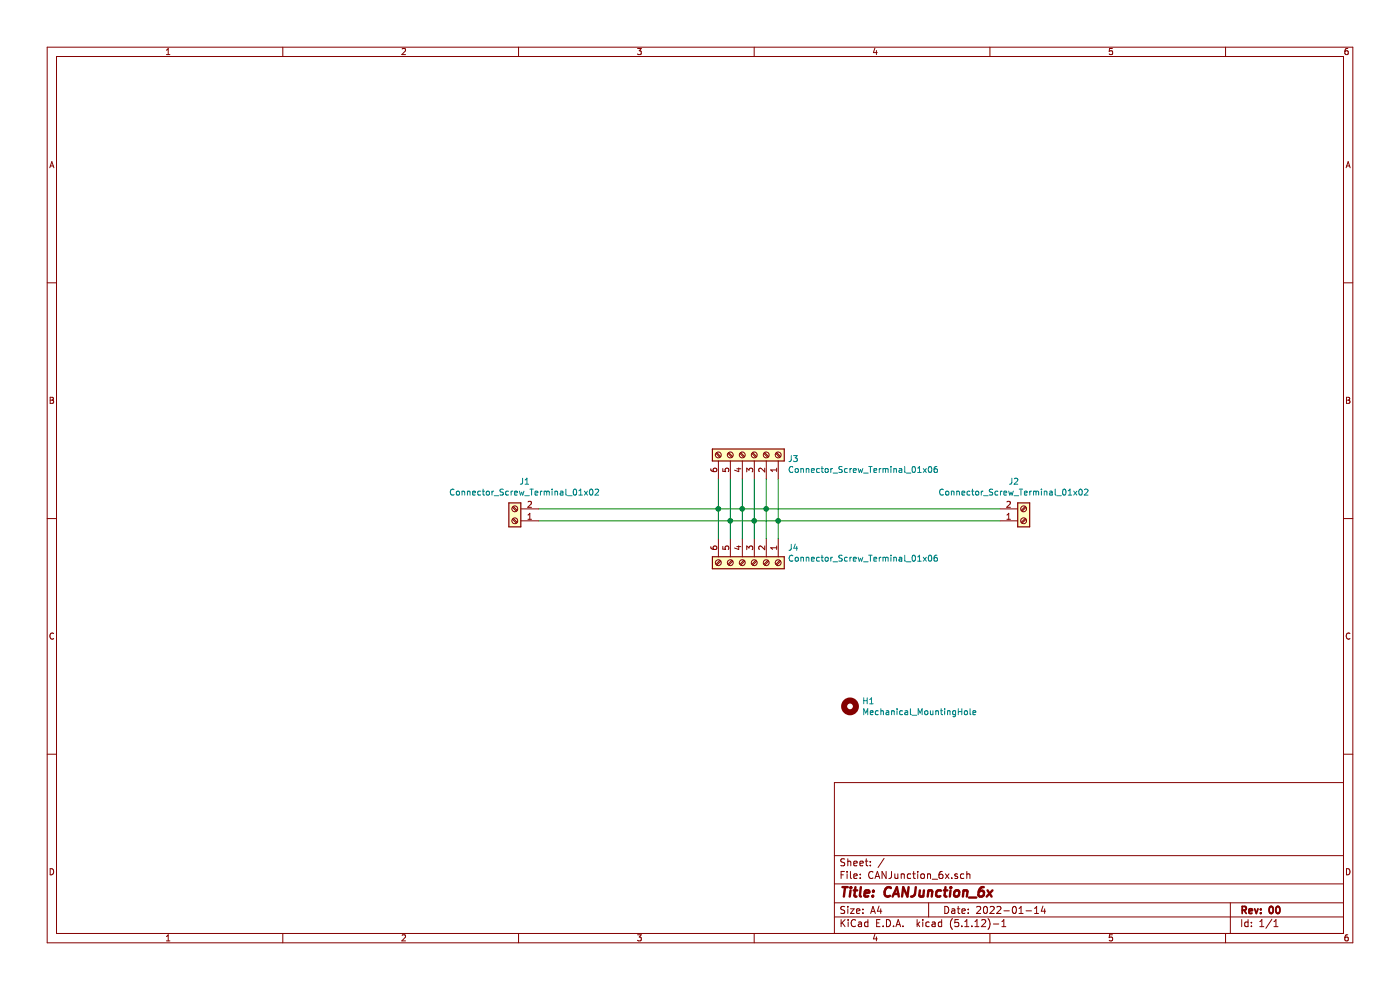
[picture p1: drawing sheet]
EESchema Schematic File Version 4
EELAYER 30 0
EELAYER END
$Descr A4 11693 8268
encoding utf-8
Sheet 1 1
Title "CANJunction_6x"
Date "2022-01-14"
Rev "00"
Comp ""
Comment1 ""
Comment2 ""
Comment3 ""
Comment4 ""
$EndDescr
$Comp
L _canjunction:Connector_Screw_Terminal_01x02 J2
U 1 1
P 8550 4350
F 0 "J2" H 8468 4025 50  0000 C CNN
F 1 "Connector_Screw_Terminal_01x02" H 8468 4116 50  0000 C CNN
F 2 "_canjunction:TerminalBlock_Spring_2Pos_3.5mm" H 8550 4350 50  0001 C CNN
F 3 "" H 8550 4350 50  0001 C CNN
	1    8550 4350
	1    0    0    1   
$EndComp
$Comp
L _canjunction:Connector_Screw_Terminal_01x02 J1
U 1 1
P 4300 4350
F 0 "J1" H 4218 4025 50  0000 C CNN
F 1 "Connector_Screw_Terminal_01x02" H 4218 4116 50  0000 C CNN
F 2 "_canjunction:TerminalBlock_Spring_2Pos_3.5mm" H 4300 4350 50  0001 C CNN
F 3 "" H 4300 4350 50  0001 C CNN
	1    4300 4350
	-1   0    0    1   
$EndComp
Wire Wire Line
	4500 4350 6100 4350
Wire Wire Line
	4500 4250 6000 4250
$Comp
L _canjunction:Connector_Screw_Terminal_01x06 J3
U 1 1
P 6300 3800
F 0 "J3" V 6264 4080 50  0000 L CNN
F 1 "Connector_Screw_Terminal_01x06" V 6173 4080 50  0000 L CNN
F 2 "_canjunction:TerminalBlock_Spring_6Pos_3.5mm" H 6300 3800 50  0001 C CNN
F 3 "" H 6300 3800 50  0001 C CNN
	1    6300 3800
	0    1    -1   0   
$EndComp
$Comp
L _canjunction:Connector_Screw_Terminal_01x06 J4
U 1 1
P 6300 4700
F 0 "J4" V 6172 4980 50  0000 L CNN
F 1 "Connector_Screw_Terminal_01x06" V 6263 4980 50  0000 L CNN
F 2 "_canjunction:TerminalBlock_Spring_6Pos_3.5mm" H 6300 4700 50  0001 C CNN
F 3 "" H 6300 4700 50  0001 C CNN
	1    6300 4700
	0    1    1    0   
$EndComp
Wire Wire Line
	6500 4500 6500 4350
Connection ~ 6500 4350
Wire Wire Line
	6500 4350 8350 4350
Wire Wire Line
	6400 4500 6400 4250
Connection ~ 6400 4250
Wire Wire Line
	6400 4250 8350 4250
Wire Wire Line
	6300 4500 6300 4350
Connection ~ 6300 4350
Wire Wire Line
	6300 4350 6500 4350
Wire Wire Line
	6200 4500 6200 4250
Connection ~ 6200 4250
Wire Wire Line
	6200 4250 6400 4250
Wire Wire Line
	6100 4500 6100 4350
Connection ~ 6100 4350
Wire Wire Line
	6100 4350 6300 4350
Wire Wire Line
	6000 4500 6000 4250
Connection ~ 6000 4250
Wire Wire Line
	6000 4250 6200 4250
Wire Wire Line
	6000 4000 6000 4250
Wire Wire Line
	6100 4000 6100 4350
Wire Wire Line
	6200 4250 6200 4000
Wire Wire Line
	6300 4000 6300 4350
Wire Wire Line
	6400 4250 6400 4000
Wire Wire Line
	6500 4000 6500 4350
$Comp
L _canjunction:Mechanical_MountingHole H1
U 1 1
P 7100 5900
F 0 "H1" H 7200 5946 50  0000 L CNN
F 1 "Mechanical_MountingHole" H 7200 5855 50  0000 L CNN
F 2 "_canjunction:mounting_holes" H 7100 5900 50  0001 C CNN
F 3 "" H 7100 5900 50  0001 C CNN
	1    7100 5900
	1    0    0    -1  
$EndComp
$EndSCHEMATC
